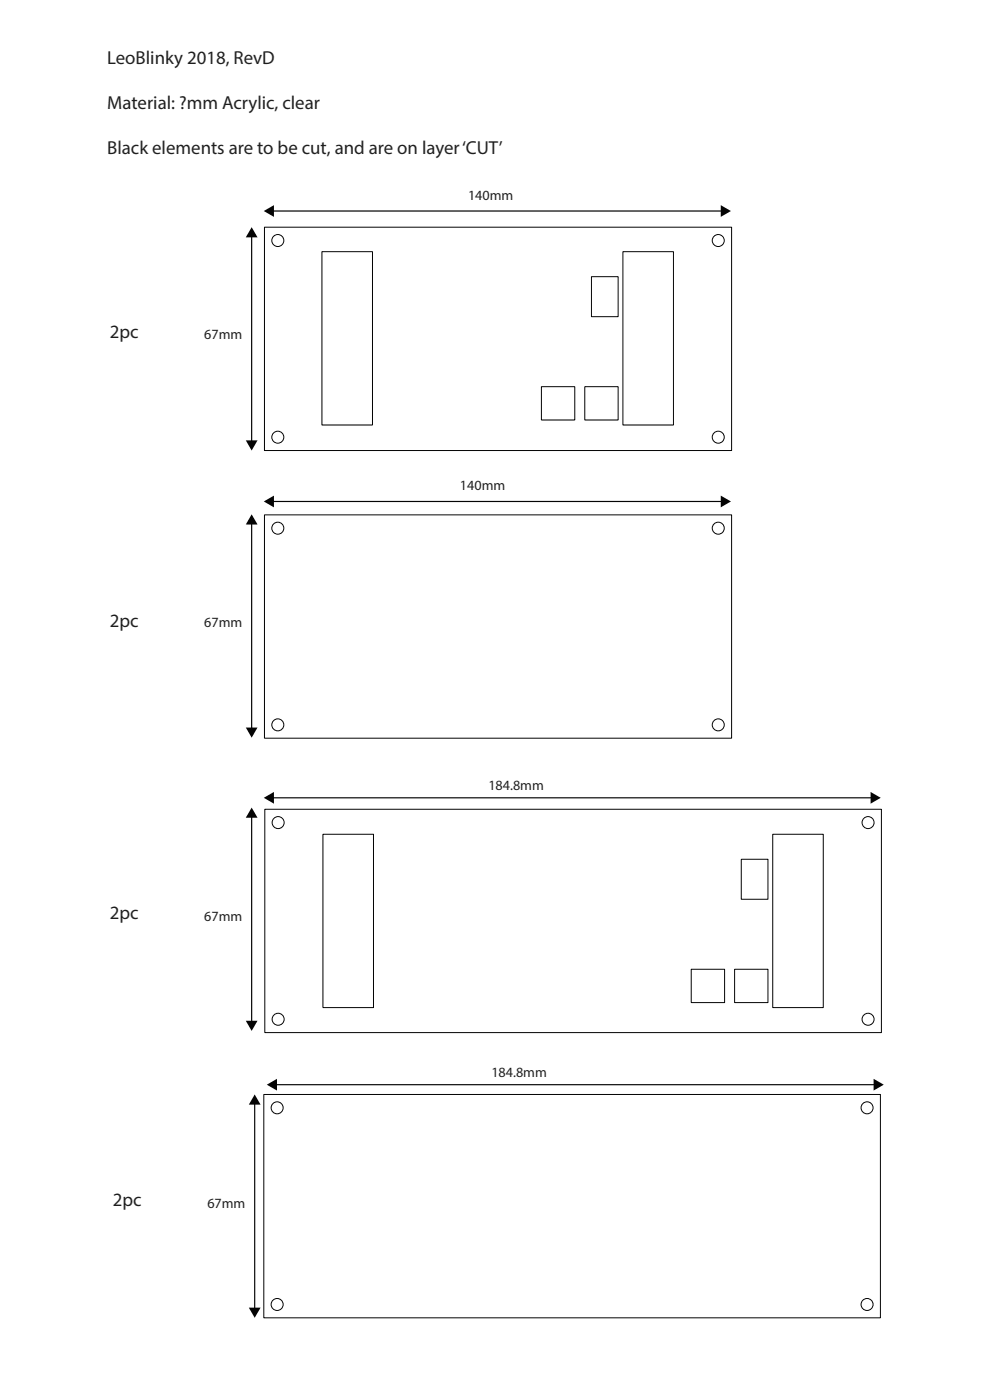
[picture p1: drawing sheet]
<svg xmlns="http://www.w3.org/2000/svg" width="297mm" height="420mm" viewBox="0 0 297 420" stroke-linecap="round" stroke-linejoin="round" font-family="sans-serif">
<!-- layer: Layer 1 -->
<g fill="none" stroke="#040503" stroke-width=".3">
<path d="M79.3 68.2h140v67h-140zM96.5 75.5h15.1v52h-15.1zM186.7 75.5h15.1v52h-15.1zM177.3 83h8v12h-8zM162.3 116h10v10h-10zM175.3 116h10v10h-10zM79.3 154.5h140v67h-140z"/>
<circle cx="83.3" cy="72.2" r="1.8"/>
<circle cx="215.3" cy="72.2" r="1.8"/>
<circle cx="83.3" cy="131.2" r="1.8"/>
<circle cx="215.3" cy="131.2" r="1.8"/>
<circle cx="83.3" cy="158.5" r="1.8"/>
<circle cx="215.3" cy="158.5" r="1.8"/>
<circle cx="83.3" cy="217.5" r="1.8"/>
<circle cx="215.3" cy="217.5" r="1.8"/>
</g>
<path d="M75.4 70.7v61.9" fill="none" stroke="#040503" stroke-width=".35"/>
<g fill="#040503">
<path d="M75.4 68.2l1.8 3h-3.5z"/>
<path d="M73.7 132.1h3.5l-1.8 3.1z"/>
</g>
<path d="M75.4 156.8v62" fill="none" stroke="#040503" stroke-width=".35"/>
<g fill="#040503">
<path d="M75.4 154.3l1.8 3h-3.5z"/>
<path d="M73.7 218.3h3.5l-1.8 3z"/>
</g>
<path d="M75.4 244.8v61.9" fill="none" stroke="#040503" stroke-width=".35"/>
<g fill="#040503">
<path d="M75.4 242.3l1.8 3h-3.5z"/>
<path d="M73.7 306.2h3.5l-1.8 3.1z"/>
</g>
<path d="M81.6 150.4h134.9" fill="none" stroke="#040503" stroke-width=".35"/>
<g fill="#040503">
<path d="M79.1 150.4l3-1.7v3.5z"/>
<path d="M216 148.7l3.1 1.7-3.1 1.8z"/>
</g>
<path d="M81.6 63.3h134.9" fill="none" stroke="#040503" stroke-width=".35"/>
<g fill="#040503">
<path d="M79.1 63.3l3-1.8v3.6z"/>
<path d="M216 61.5l3.1 1.8-3.1 1.8z"/>
</g>
<path d="M81.6 239.3h179.8" fill="none" stroke="#040503" stroke-width=".35"/>
<g fill="#040503">
<path d="M79.1 239.3l3-1.7v3.5z"/>
<path d="M260.9 237.6l3.1 1.7-3.1 1.8z"/>
</g>
<g fill="none" stroke="#040503" stroke-width=".3">
<path d="M79.4 242.8h184.8v67h-184.8zM96.8 250.3h15.1v52h-15.1zM222.2 257.8h8v12h-8zM231.6 250.3h15.1v52h-15.1zM207.2 290.8h10v10h-10zM220.2 290.8h10v10h-10zM79.1 328.3h184.8v67h-184.8z"/>
<circle cx="83.4" cy="246.8" r="1.8"/>
<circle cx="260.2" cy="246.8" r="1.8"/>
<circle cx="83.4" cy="305.8" r="1.8"/>
<circle cx="260.2" cy="305.8" r="1.8"/>
<circle cx="83.1" cy="332.3" r="1.8"/>
<circle cx="259.9" cy="332.3" r="1.8"/>
<circle cx="83.1" cy="391.3" r="1.8"/>
<circle cx="259.9" cy="391.3" r="1.8"/>
</g>
<path d="M76.3 330.9v61.9" fill="none" stroke="#040503" stroke-width=".35"/>
<g fill="#040503">
<path d="M76.3 328.3l1.8 3.1h-3.5z"/>
<path d="M74.6 392.3h3.5l-1.8 3z"/>
</g>
<path d="M82.5 325.4h179.8" fill="none" stroke="#040503" stroke-width=".35"/>
<g fill="#040503">
<path d="M80 325.4l3-1.8v3.6z"/>
<path d="M261.8 323.6l3.1 1.8-3.1 1.8z"/>
</g>
<g font-size="5.6" fill="#231f20">
<text x="32.1" y="19.1">LeoBlinky 2018, RevD</text>
<text x="32.1" y="32.6">Material: ?mm Acrylic, clear</text>
<text x="32.1" y="46.2">Black elements are to be cut, and are on layer ‘CUT’</text>
<text x="32.9" y="101.5">2pc</text>
<text x="32.9" y="188.1">2pc</text>
<text x="32.9" y="275.8">2pc</text>
<text x="33.8" y="361.8">2pc</text>
</g>
<g font-size="4.2" fill="#231f20">
<text x="140.3" y="59.9">140mm</text>
<text x="61.2" y="101.8">67mm</text>
<text x="137.9" y="147.1">140mm</text>
<text x="61.2" y="188.1">67mm</text>
<text x="146.4" y="237">184.8mm</text>
<text x="61.2" y="276.3">67mm</text>
<text x="147.3" y="323.1">184.8mm</text>
<text x="62.1" y="362.3">67mm</text>
</g>
</svg>
